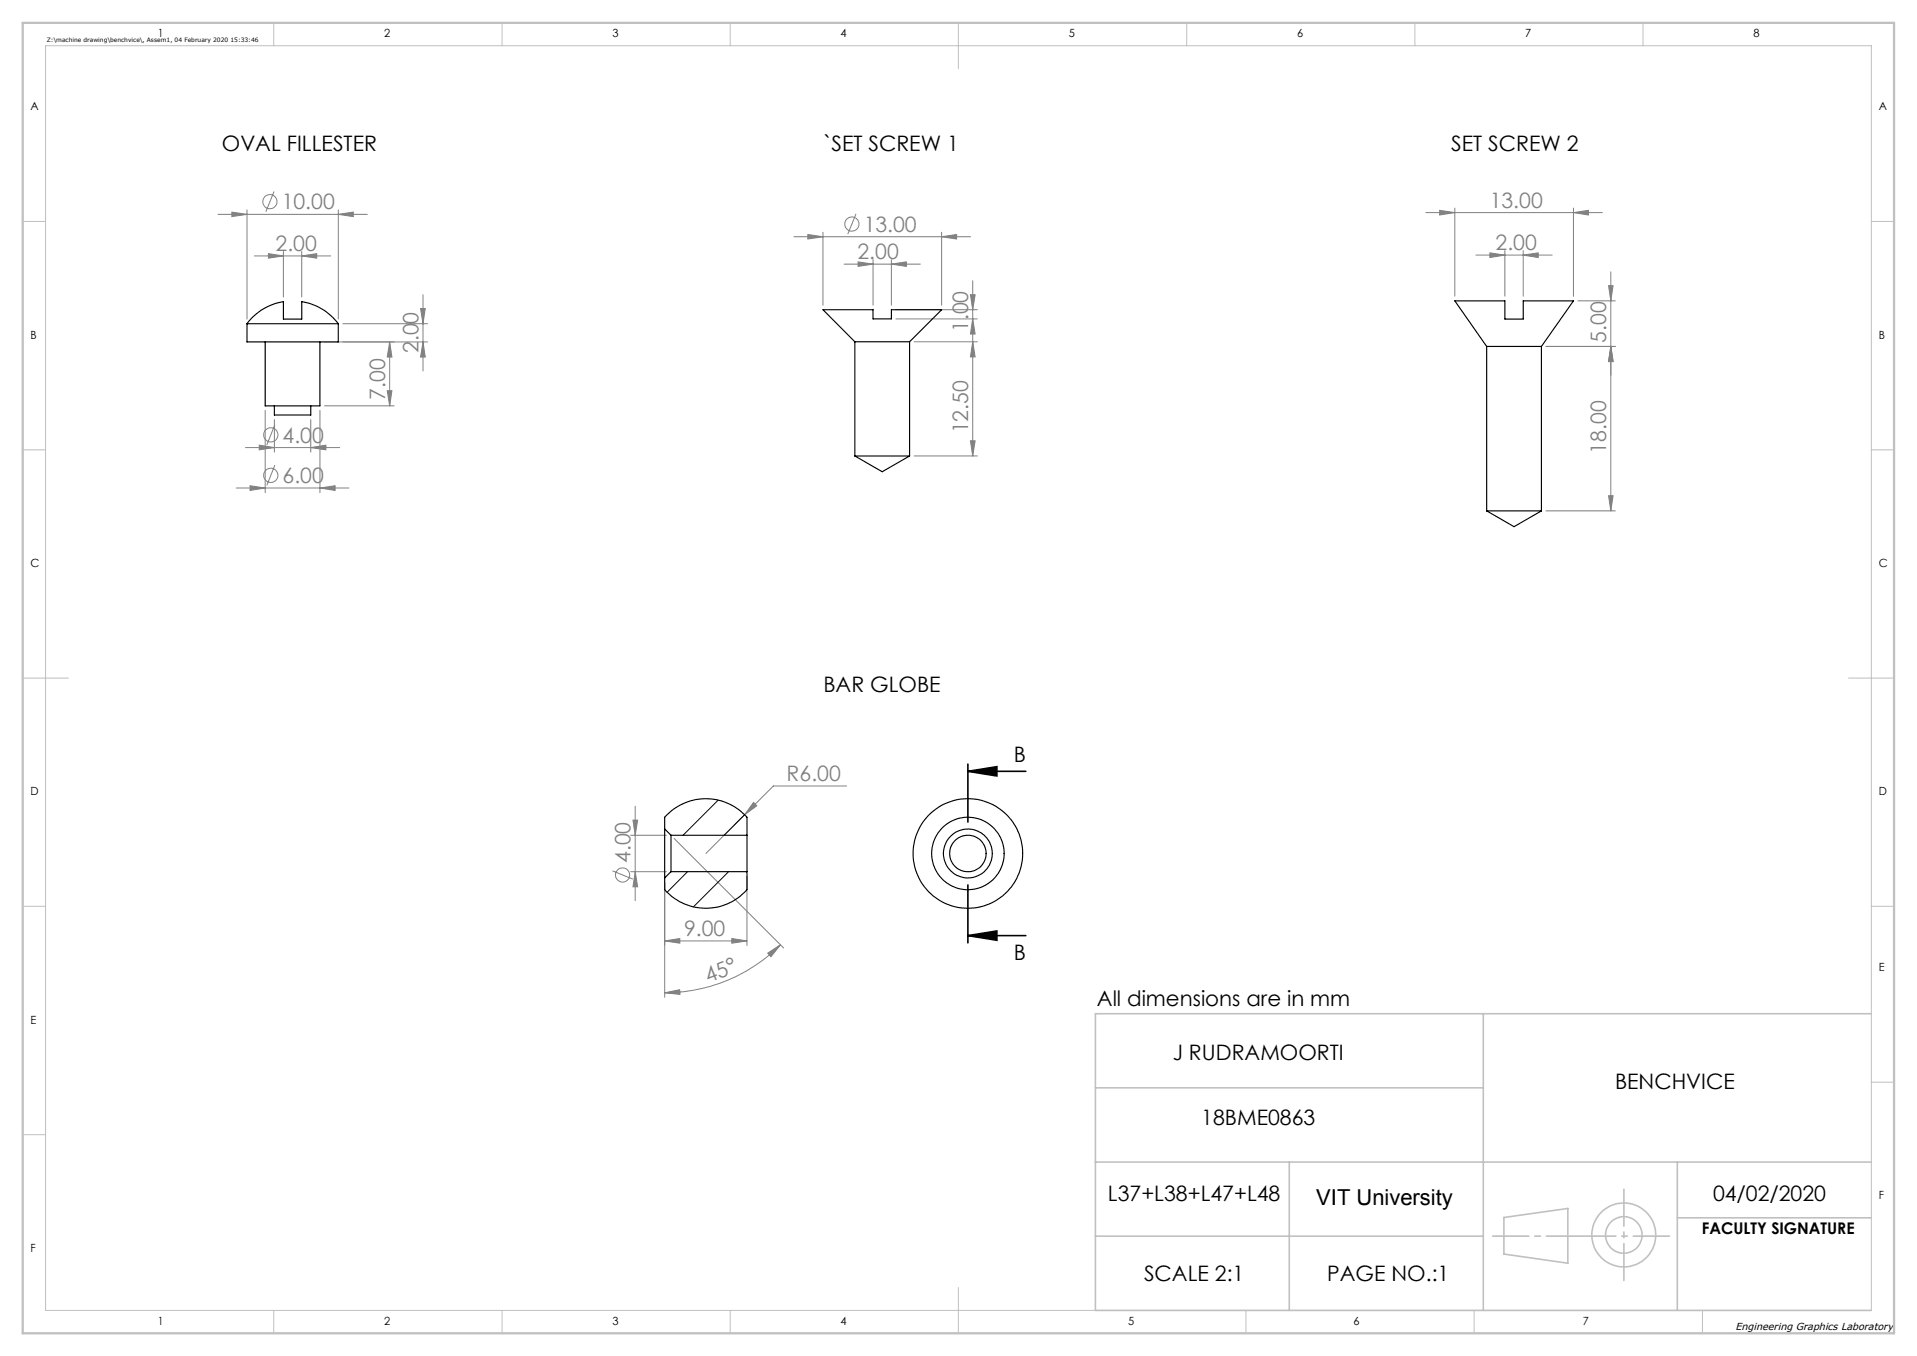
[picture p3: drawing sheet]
<svg xmlns="http://www.w3.org/2000/svg" width="420mm" height="297mm" viewBox="0 0 420 297" stroke-linecap="round" stroke-linejoin="round" font-family="sans-serif">
<g fill="none" stroke="#808080" stroke-width=".22">
<path d="M47.8 47h32.7M50.8 46.5l3.3 .5-3.3 .4zM54.1 46v23.9M55.7 56.1h16.8M58.8 55.6l3.3 .5-3.3 .4zM60 41.9l-1.8 4.5M62.1 55.1v9.9M66.1 56.1l3.3-.5v.9zM66.1 55.1v9.9M74.1 47l3.3-.5v.9zM74.1 46v23.9M174 51.9h38.7"/>
<path d="M177 51.4l3.3 .5-3.3 .4zM180.3 50.9v15.9M184.9 57.9h16.7M187.5 46.8l-1.8 4.5M188 57.4l3.3 .5-3.3 .4zM191.3 56.9v9.9M195.3 57.9l3.3-.5v.9zM195.3 56.9v9.9M206.3 51.9l3.3-.5v.9zM206.3 50.9v15.9M312.4 46.6h38.7M315.4 46.1l3.3 .5-3.3 .5z"/>
<path d="M318.7 45.6v19.3M323.4 55.9h16.7M326.4 55.4l3.3 .5-3.3 .5zM329.7 54.9v10M333.7 55.9l3.3-.5v1zM333.7 54.9v10M344.7 46.6l3.3-.5v1zM344.7 45.6v19.3M352.9 59.5v52.4M71.1 74.9h22.6M75.1 70.9h18.6M85.4 74.9l.5 3.3h-1.1z"/>
<path d="M85.4 74.9v14M92.1 67.6h1.1l-.5 3.3zM92.7 64.6v16.6M92.7 74.9l.5 3.3h-1.1zM196.3 67.8h17.8M196.3 69.8h17.8M200.3 74.9h13.8M212.6 64.6h1l-.5 3.2zM213.1 69.8l.5 3.4h-1zM213.1 74.9l.5 3.3h-1zM213.1 61.5v38.4M338.7 75.9h15.2"/>
<path d="M345.7 65.9h8.2M352.4 62.6h1l-.5 3.3zM352.9 75.9l.5 3.3h-1zM53.8 98h20.6M56.8 97.5l3.3 .5-3.3 .5zM58.1 89.9v18M60.1 91.9v7.1M60.2 93l-1.7 4.5M68.1 98l3.3-.5v1zM68.1 91.9v7.1M70.1 89.9v18M71.1 88.9h15.3"/>
<path d="M84.8 85.6h1.1l-.5 3.3zM200.3 99.9h13.8M212.6 96.6h1l-.5 3.3zM51.8 106.9h24.6M54.8 106.4l3.3 .5-3.3 .5zM60.2 101.9l-1.7 4.4M70.1 106.9l3.3-.5v1zM338.7 111.9h15.2M352.4 108.6h1l-.5 3.3zM138.7 179.6h1l-.5 3.3zM139.2 176.6v20.7M165.1 175.8l.7 .7-2.7 2z"/>
<path d="M185.5 172.2h-16.1l-14.7 14.7M134.2 190.7l4.4 1.8M138.2 190.9h7.8M138.2 182.9h7.8M139.2 190.9l.5 3.3h-1zM145.6 193.3v25.1M147.7 183.7l24 23.9M163.7 191.9v15.2M145.6 206.1l3.3-.5v1zM145.6 217.4l3.3-.6 .1 1zM145.6 206.1h18.1M160.3 205.6l3.4 .5-3.4 .5z"/>
<path d="M168.2 208.8l2.8-1.9-2.1 2.6zM171 206.9a35.7 35.7 0 0 1-25.4 10.5"/>
<circle cx="59.1" cy="44.2" r="1.56"/>
<circle cx="186.6" cy="49.1" r="1.56"/>
<circle cx="59.3" cy="95.2" r="1.55"/>
<circle cx="59.3" cy="104.1" r="1.56"/>
<circle cx="136.4" cy="191.6" r="1.55"/>
</g>
<path d="M212.1 168.9l6.3-1v2.1zM212.1 168.9h12.7M212.1 167.4v12.7M212.1 193.8v12.7M212.1 204.9l6.3-1v2zM212.1 204.9h12.7" fill="none" stroke="#000" stroke-width=".35"/>
<g fill="none" stroke="#c0c0c0" stroke-width=".35">
<path d="M240 238.3h85M325 222v65M410 222h-170v65h170M240 254.5h170M282.5 254.5v32.5M367.5 254.5v32.5M240 270.8h85M329.5 266.7l14-2v12l-14-2zM367.5 266.7h42.5"/>
<circle cx="355.8" cy="270.5" r="7"/>
<circle cx="355.8" cy="270.5" r="4"/>
</g>
<g fill="none" stroke="#c0c0c0" stroke-width=".22">
<path d="M10 10h400v277h-400zM60 5v5M110 5v5M160 5v5M210 5v10M260 5v5M310 5v5M360 5v5M5 48.5h5M410 48.5h5M5 98.5h5M410 98.5h5"/>
<path d="M5 148.5h10M405 148.5h10M5 198.5h5M410 198.5h5M410 237h5M5 248.5h5M60 287v5M110 287v5M160 287v5M210 282v10M273 287v5M323 287v5"/>
<path d="M373 287v5"/>
</g>
<path d="M327 270.8h38.8" fill="none" stroke="#c0c0c0" stroke-width=".35" stroke-dasharray="15.2 1.3 1.3 1.3" stroke-dashoffset="7.3"/>
<path d="M355.8 260.5v20" fill="none" stroke="#c0c0c0" stroke-width=".35" stroke-dasharray="15.2 1.3 1.3 1.3" stroke-dashoffset="7.1"/>
<path d="M5 5h410v287h-410z" fill="none" stroke="#c0c0c0" stroke-width=".5"/>
<path d="M212.1 168.9l6.3-1v2.1zM212.1 204.9l6.3-1v2z" fill="#000"/>
<g fill="#808080">
<path d="M333.7 55.9l3.3-.5v1zM326.4 55.4l3.3 .5-3.3 .5z"/>
<path d="M344.7 46.6l3.3-.5v1zM315.4 46.1l3.3 .5-3.3 .5z"/>
<path d="M145.6 206.1l3.3-.5v1zM160.3 205.6l3.4 .5-3.4 .5zM165.1 175.8l-2 2.7 2.7-2zM56.8 97.5l3.3 .5-3.3 .5zM68.1 98l3.3-.5v1zM54.8 106.4l3.3 .5-3.3 .5zM70.1 106.9l3.3-.5v1zM188 57.4l3.3 .5-3.3 .4zM195.3 57.9l3.3-.5v.9zM177 51.4l3.3 .5-3.3 .4zM206.3 51.9l3.3-.5v.9z"/>
<path d="M50.8 46.5l3.3 .5-3.3 .4zM74.1 47l3.3-.5v.9z"/>
<path d="M145.6 217.4l3.3-.6 .1 1zM168.2 208.8l2.8-1.9-2.1 2.6z"/>
<path d="M139.2 190.9l.5 3.3h-1zM138.7 179.6h1l-.5 3.3zM92.7 74.9l.5 3.3h-1.1zM92.1 67.6h1.1l-.5 3.3zM352.4 108.6h1l-.5 3.3zM352.9 75.9l.5 3.3h-1z"/>
<path d="M84.8 85.6h1.1l-.5 3.3zM85.4 74.9l.5 3.3h-1.1zM212.6 96.6h1l-.5 3.3zM213.1 74.9l.5 3.3h-1z"/>
<path d="M212.6 64.6h1l-.5 3.2zM213.1 69.8l.5 3.4h-1zM352.4 62.6h1l-.5 3.3zM352.9 75.9l.5 3.3h-1z"/>
<path d="M58.8 55.6l3.3 .5-3.3 .4zM66.1 56.1l3.3-.5v.9z"/>
</g>
<g fill="none" stroke="#000" stroke-width=".25">
<path d="M54.1 70.9a12.3 12.3 0 0 1 8-4.8v3.8h4v-3.8a12.5 12.5 0 0 1 8 4.8M54.1 70.9v4h20v-4M54.1 70.9h20M58.1 74.9v14h12v-14M187.3 74.9h12M187.3 74.9l-7-7.1h11v2h4v-2h11l-7 7.1M187.3 74.9v25M199.3 74.9v25M325.7 75.9l-7-10h11v4h4v-4h11l-7 10M325.7 75.9h12M325.7 75.9v36M337.7 75.9v36"/>
<path d="M60.1 88.9v2h8v-2M187.3 99.9h12M187.3 99.9l6 3.4 6-3.4M325.7 111.9h12M325.7 111.9l6 3.5 6-3.5M145.6 181.6v-2.6a12 12 0 0 1 18.1 0v3.9M145.6 181.6v10.7M145.6 181.6l1.4 1.3M147 182.9v8M147 182.9h16.7M147 190.9l-1.4 1.4M147 190.9h16.7"/>
<path d="M163.7 190.9v4a12 12 0 0 1-18.1 0v-2.6M163.7 182.9v8"/>
<circle cx="212" cy="186.9" r="12"/>
<circle cx="212" cy="186.9" r="4"/>
<circle cx="212.1" cy="186.9" r="5.4"/>
<circle cx="212.1" cy="186.9" r="7.9"/>
</g>
<path d="M157.3 175.3l-7.7 7.6M163.1 178.5l-4.5 4.4M150.6 190.9l-4.4 4.5M159.6 190.9l-7.7 7.7" fill="none" stroke="#000" stroke-width=".22"/>
<text font-size="4.8" x="288.4" y="264">VIT University</text>
<g font-size="4.7">
<text x="48.6" y="33">OVAL FILLESTER</text>
<text x="180.4" y="33">`SET SCREW 1</text>
<text x="318" y="33">SET SCREW 2</text>
<text x="180.4" y="151.5">BAR GLOBE</text>
<text x="222.1" y="166.8">B</text>
<text x="222.1" y="210.3">B</text>
<text x="240.3" y="220.4">All dimensions are in mm</text>
<text x="257" y="232.1">J RUDRAMOORTI</text>
<text x="353.8" y="238.6">BENCHVICE</text>
<text x="263.2" y="246.4">18BME0863</text>
<text x="242.7" y="263.1">L37+L38+L47+L48</text>
<text x="375.3" y="263.1">04/02/2020</text>
<text x="250.7" y="280.5">SCALE 2:1</text>
<text x="290.8" y="280.5">PAGE NO.:1</text>
</g>
<g font-size="4.7" fill="#808080">
<text x="61.7" y="45.9">10.00</text>
<text x="326.4" y="45.5">13.00</text>
<text x="189.2" y="50.8">13.00</text>
<text x="60.4" y="55">2.00</text>
<text x="187.9" y="56.8">2.00</text>
<text x="327.7" y="54.9">2.00</text>
<text x="91.7" y="77.3" transform="rotate(-90 91.7 77.3)">2.00</text>
<text x="212.1" y="72.7" transform="rotate(-90 212.1 72.7)">1.00</text>
<text x="351.9" y="75.1" transform="rotate(-90 351.9 75.1)">5.00</text>
<text x="84.4" y="87.6" transform="rotate(-90 84.4 87.6)">7.00</text>
<text x="212.1" y="94.9" transform="rotate(-90 212.1 94.9)">12.50</text>
<text x="61.9" y="96.9">4.00</text>
<text x="351.9" y="99.4" transform="rotate(-90 351.9 99.4)">18.00</text>
<text x="61.9" y="105.8">6.00</text>
<text x="172.3" y="171.1">R6.00</text>
<text x="138.1" y="189.1" transform="rotate(-90 138.1 189.1)">4.00</text>
<text x="149.9" y="205">9.00</text>
<text x="155.2" y="215.3" transform="rotate(-22 155.2 215.3)">45°</text>
</g>
<text font-size="3.5" x="372.9" y="270.3">FACULTY SIGNATURE</text>
<g font-size="2.5">
<text x="34.6" y="8.2">1</text>
<text x="84.2" y="8.2">2</text>
<text x="134.2" y="8.2">3</text>
<text x="184.2" y="8.2">4</text>
<text x="234.2" y="8.2">5</text>
<text x="284.2" y="8.2">6</text>
<text x="334.2" y="8.2">7</text>
<text x="384.2" y="8.2">8</text>
<text x="6.7" y="24.2">A</text>
<text x="411.7" y="24.2">A</text>
<text x="6.7" y="74.2">B</text>
<text x="411.7" y="74.2">B</text>
<text x="6.7" y="124.2">C</text>
<text x="411.7" y="124.2">C</text>
<text x="6.7" y="174.2">D</text>
<text x="411.7" y="174.2">D</text>
<text x="411.7" y="212.7">E</text>
<text x="6.7" y="224.2">E</text>
<text x="411.7" y="262.7">F</text>
<text x="6.7" y="274.2">F</text>
<text x="34.6" y="290.2">1</text>
<text x="84.2" y="290.2">2</text>
<text x="134.2" y="290.2">3</text>
<text x="184.2" y="290.2">4</text>
<text x="247.2" y="290.2">5</text>
<text x="296.5" y="290.2">6</text>
<text x="346.8" y="290.2">7</text>
</g>
<text font-size="2.2" x="380.2" y="291.4">Engineering Graphics Laboratory</text>
<text font-size="1.3" x="10.2" y="9.3">Z:\machine drawing\benchvice\, Assem1, 04 February 2020 15:33:46</text>
</svg>
